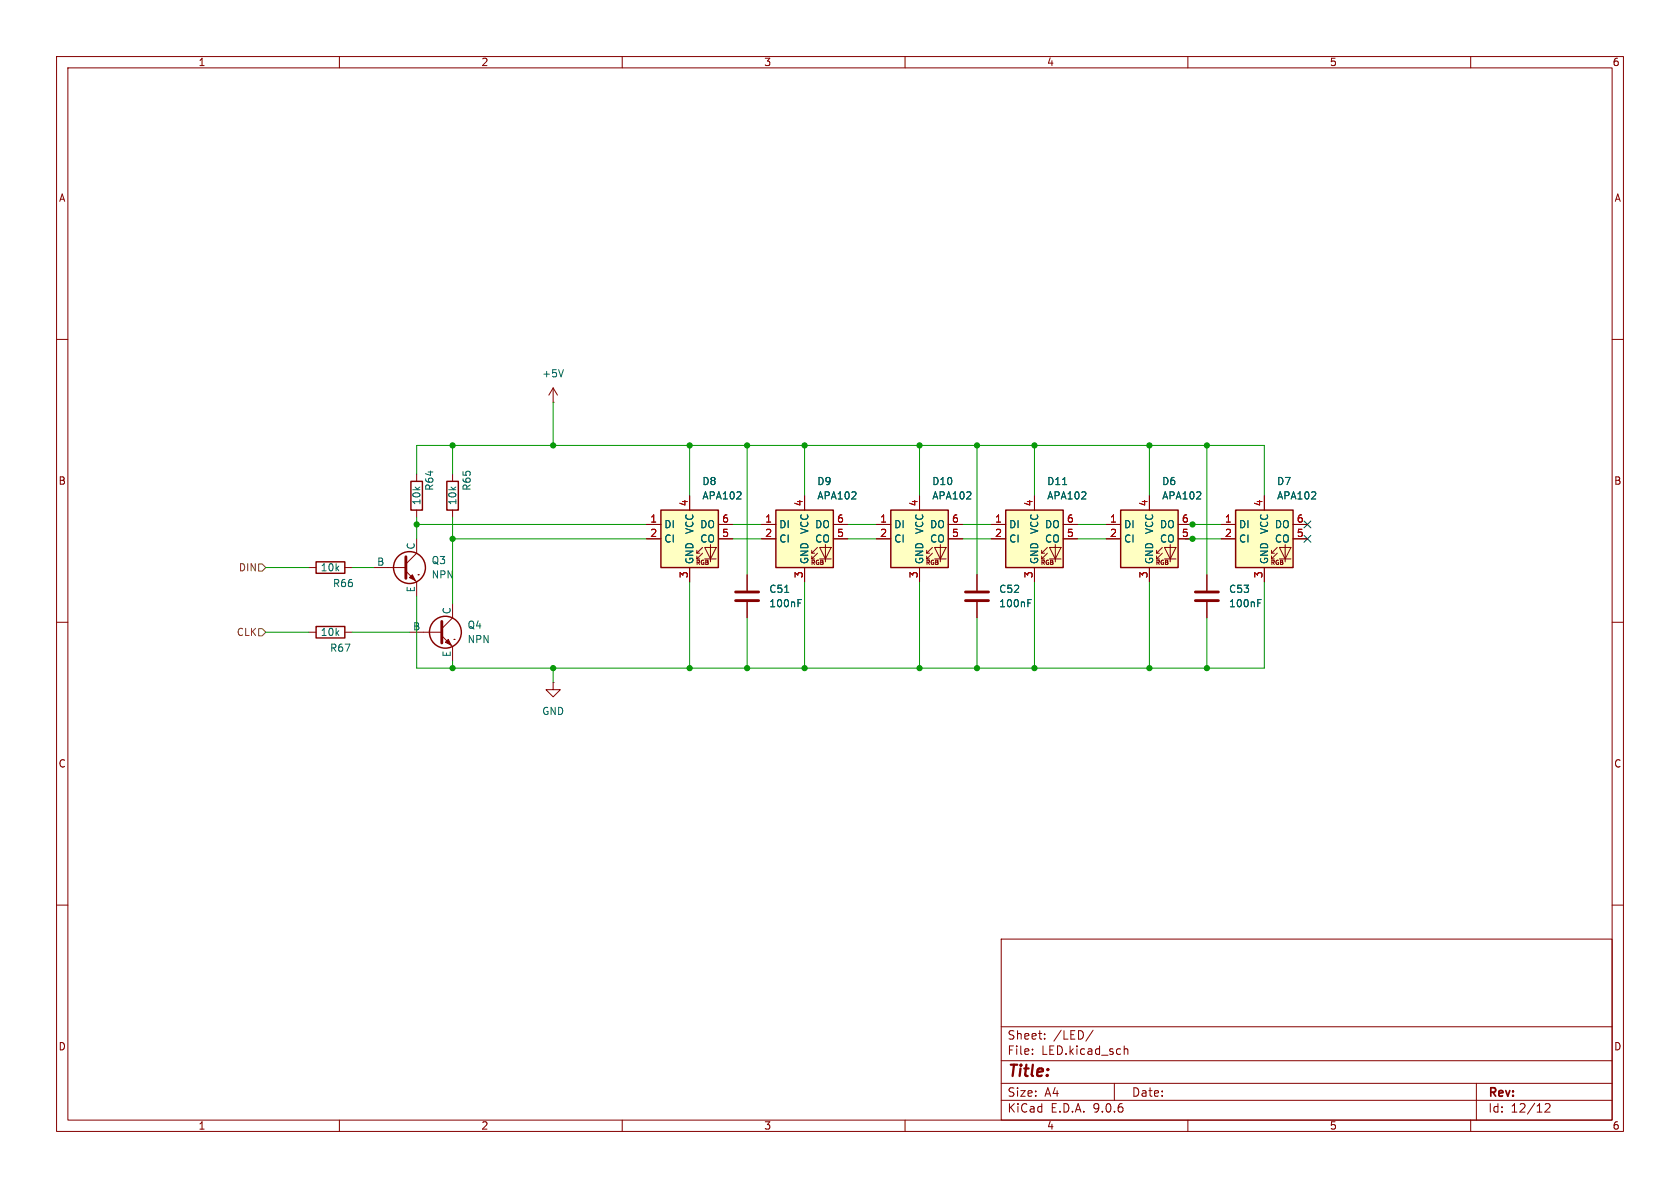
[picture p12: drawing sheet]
(kicad_sch
 (version 20250114)
 (generator "eeschema")
 (generator_version "9.0")
 (paper "A4")
 (lib_symbols
  (symbol "Device:C"
   (pin_numbers (hide yes))
   (pin_names
    (offset 0.254)) (exclude_from_sim no) (in_bom yes) (on_board yes)
   (property "Reference" "C" (at 0.635 2.54 0) (effects (font (size 1.27 1.27)) (justify left)))
   (property "Value" "C" (at 0.635 -2.54 0) (effects (font (size 1.27 1.27)) (justify left)))
   (property "Footprint" "" (at 0.9652 -3.81 0) (effects (font (size 1.27 1.27)) (hide yes)))
   (property "Datasheet" "~" (at 0 0 0) (effects (font (size 1.27 1.27)) (hide yes)))
   (property "Description" "Unpolarized capacitor" (at 0 0 0) (effects (font (size 1.27 1.27)) (hide yes)))
   (symbol "C_0_1"
    (polyline (pts (xy -2.032 0.762) (xy 2.032 0.762)) (stroke (width 0.508) (type default)) (fill (type none)))
    (polyline (pts (xy -2.032 -0.762) (xy 2.032 -0.762)) (stroke (width 0.508) (type default)) (fill (type none))))
   (symbol "C_1_1"
    (pin passive line (at 0 3.81 270) (length 2.794) (name "~" (effects (font (size 1.27 1.27)))) (number "1" (effects (font (size 1.27 1.27)))))
    (pin passive line (at 0 -3.81 90) (length 2.794) (name "~" (effects (font (size 1.27 1.27)))) (number "2" (effects (font (size 1.27 1.27))))))
   (embedded_fonts no))
  (symbol "Device:R"
   (pin_numbers (hide yes))
   (pin_names
    (offset 0)) (exclude_from_sim no) (in_bom yes) (on_board yes)
   (property "Reference" "R" (at 2.032 0 90) (effects (font (size 1.27 1.27))))
   (property "Value" "R" (at 0 0 90) (effects (font (size 1.27 1.27))))
   (property "Footprint" "" (at -1.778 0 90) (effects (font (size 1.27 1.27)) (hide yes)))
   (property "Datasheet" "~" (at 0 0 0) (effects (font (size 1.27 1.27)) (hide yes)))
   (property "Description" "Resistor" (at 0 0 0) (effects (font (size 1.27 1.27)) (hide yes)))
   (symbol "R_0_1"
    (rectangle (start -1.016 -2.54) (end 1.016 2.54) (stroke (width 0.254) (type default)) (fill (type none))))
   (symbol "R_1_1"
    (pin passive line (at 0 3.81 270) (length 1.27) (name "~" (effects (font (size 1.27 1.27)))) (number "1" (effects (font (size 1.27 1.27)))))
    (pin passive line (at 0 -3.81 90) (length 1.27) (name "~" (effects (font (size 1.27 1.27)))) (number "2" (effects (font (size 1.27 1.27))))))
   (embedded_fonts no))
  (symbol "LED:APA102" (exclude_from_sim no) (in_bom yes) (on_board yes)
   (property "Reference" "D" (at 5.08 5.715 0) (effects (font (size 1.27 1.27)) (justify right bottom)))
   (property "Value" "APA102" (at 1.27 -5.715 0) (effects (font (size 1.27 1.27)) (justify left top)))
   (property "Footprint" "LED_SMD:LED_RGB_5050-6" (at 1.27 -7.62 0) (effects (font (size 1.27 1.27)) (justify left top) (hide yes)))
   (property "Datasheet" "http://www.led-color.com/upload/201506/APA102%20LED.pdf" (at 2.54 -9.525 0) (effects (font (size 1.27 1.27)) (justify left top) (hide yes)))
   (property "Description" "RGB LED with integrated controller" (at 0 0 0) (effects (font (size 1.27 1.27)) (hide yes)))
   (symbol "APA102_0_0"
    (text "RGB" (at 2.286 -4.191 0) (effects (font (size 0.762 0.762)))))
   (symbol "APA102_0_1"
    (polyline (pts (xy 1.27 -2.54) (xy 1.778 -2.54)) (stroke (width 0) (type default)) (fill (type none)))
    (polyline (pts (xy 1.27 -3.556) (xy 1.778 -3.556)) (stroke (width 0) (type default)) (fill (type none)))
    (polyline (pts (xy 2.286 -1.524) (xy 1.27 -2.54) (xy 1.27 -2.032)) (stroke (width 0) (type default)) (fill (type none)))
    (polyline (pts (xy 2.286 -2.54) (xy 1.27 -3.556) (xy 1.27 -3.048)) (stroke (width 0) (type default)) (fill (type none)))
    (polyline (pts (xy 3.683 -1.016) (xy 3.683 -3.556) (xy 3.683 -4.064)) (stroke (width 0) (type default)) (fill (type none)))
    (polyline (pts (xy 4.699 -1.524) (xy 2.667 -1.524) (xy 3.683 -3.556) (xy 4.699 -1.524)) (stroke (width 0) (type default)) (fill (type none)))
    (polyline (pts (xy 4.699 -3.556) (xy 2.667 -3.556)) (stroke (width 0) (type default)) (fill (type none)))
    (rectangle (start 5.08 5.08) (end -5.08 -5.08) (stroke (width 0.254) (type default)) (fill (type background))))
   (symbol "APA102_1_1"
    (pin input line (at -7.62 2.54 0) (length 2.54) (name "DI" (effects (font (size 1.27 1.27)))) (number "1" (effects (font (size 1.27 1.27)))))
    (pin input line (at -7.62 0 0) (length 2.54) (name "CI" (effects (font (size 1.27 1.27)))) (number "2" (effects (font (size 1.27 1.27)))))
    (pin power_in line (at 0 7.62 270) (length 2.54) (name "VCC" (effects (font (size 1.27 1.27)))) (number "4" (effects (font (size 1.27 1.27)))))
    (pin power_in line (at 0 -7.62 90) (length 2.54) (name "GND" (effects (font (size 1.27 1.27)))) (number "3" (effects (font (size 1.27 1.27)))))
    (pin output line (at 7.62 2.54 180) (length 2.54) (name "DO" (effects (font (size 1.27 1.27)))) (number "6" (effects (font (size 1.27 1.27)))))
    (pin output line (at 7.62 0 180) (length 2.54) (name "CO" (effects (font (size 1.27 1.27)))) (number "5" (effects (font (size 1.27 1.27))))))
   (embedded_fonts no))
  (symbol "Simulation_SPICE:NPN"
   (pin_numbers (hide yes))
   (pin_names
    (offset 0)) (exclude_from_sim no) (in_bom yes) (on_board yes)
   (property "Reference" "Q" (at -2.54 7.62 0) (effects (font (size 1.27 1.27))))
   (property "Value" "NPN" (at -2.54 5.08 0) (effects (font (size 1.27 1.27))))
   (property "Footprint" "" (at 63.5 0 0) (effects (font (size 1.27 1.27)) (hide yes)))
   (property "Datasheet" "https://ngspice.sourceforge.io/docs/ngspice-html-manual/manual.xhtml#cha_BJTs" (at 63.5 0 0) (effects (font (size 1.27 1.27)) (hide yes)))
   (property "Description" "Bipolar transistor symbol for simulation only, substrate tied to the emitter" (at 0 0 0) (effects (font (size 1.27 1.27)) (hide yes)))
   (property "Sim.Device" "NPN" (at 0 0 0) (effects (font (size 1.27 1.27)) (hide yes)))
   (property "Sim.Type" "GUMMELPOON" (at 0 0 0) (effects (font (size 1.27 1.27)) (hide yes)))
   (property "Sim.Pins" "1=C 2=B 3=E" (at 0 0 0) (effects (font (size 1.27 1.27)) (hide yes)))
   (symbol "NPN_0_1"
    (polyline (pts (xy -2.54 0) (xy 0.635 0)) (stroke (width 0.1524) (type default)) (fill (type none)))
    (polyline (pts (xy 0.635 1.905) (xy 0.635 -1.905) (xy 0.635 -1.905)) (stroke (width 0.508) (type default)) (fill (type none)))
    (polyline (pts (xy 0.635 0.635) (xy 2.54 2.54)) (stroke (width 0) (type default)) (fill (type none)))
    (polyline (pts (xy 0.635 -0.635) (xy 2.54 -2.54) (xy 2.54 -2.54)) (stroke (width 0) (type default)) (fill (type none)))
    (circle (center 1.27 0) (radius 2.8194) (stroke (width 0.254) (type default)) (fill (type none)))
    (polyline (pts (xy 1.27 -1.778) (xy 1.778 -1.27) (xy 2.286 -2.286) (xy 1.27 -1.778) (xy 1.27 -1.778)) (stroke (width 0) (type default)) (fill (type outline)))
    (polyline (pts (xy 2.794 -1.27) (xy 2.794 -1.27)) (stroke (width 0.1524) (type default)) (fill (type none)))
    (polyline (pts (xy 2.794 -1.27) (xy 2.794 -1.27)) (stroke (width 0.1524) (type default)) (fill (type none))))
   (symbol "NPN_1_1"
    (pin input line (at -5.08 0 0) (length 2.54) (name "B" (effects (font (size 1.27 1.27)))) (number "2" (effects (font (size 1.27 1.27)))))
    (pin open_collector line (at 2.54 5.08 270) (length 2.54) (name "C" (effects (font (size 1.27 1.27)))) (number "1" (effects (font (size 1.27 1.27)))))
    (pin open_emitter line (at 2.54 -5.08 90) (length 2.54) (name "E" (effects (font (size 1.27 1.27)))) (number "3" (effects (font (size 1.27 1.27))))))
   (embedded_fonts no))
  (symbol "power:+5V"
   (power)
   (pin_numbers (hide yes))
   (pin_names
    (offset 0) (hide yes)) (exclude_from_sim no) (in_bom yes) (on_board yes)
   (property "Reference" "#PWR" (at 0 -3.81 0) (effects (font (size 1.27 1.27)) (hide yes)))
   (property "Value" "+5V" (at 0 3.556 0) (effects (font (size 1.27 1.27))))
   (property "Footprint" "" (at 0 0 0) (effects (font (size 1.27 1.27)) (hide yes)))
   (property "Datasheet" "" (at 0 0 0) (effects (font (size 1.27 1.27)) (hide yes)))
   (property "Description" "Power symbol creates a global label with name \"+5V\"" (at 0 0 0) (effects (font (size 1.27 1.27)) (hide yes)))
   (symbol "+5V_0_1"
    (polyline (pts (xy -0.762 1.27) (xy 0 2.54)) (stroke (width 0) (type default)) (fill (type none)))
    (polyline (pts (xy 0 2.54) (xy 0.762 1.27)) (stroke (width 0) (type default)) (fill (type none)))
    (polyline (pts (xy 0 0) (xy 0 2.54)) (stroke (width 0) (type default)) (fill (type none))))
   (symbol "+5V_1_1"
    (pin power_in line (at 0 0 90) (length 0) (name "~" (effects (font (size 1.27 1.27)))) (number "1" (effects (font (size 1.27 1.27))))))
   (embedded_fonts no))
  (symbol "power:GND"
   (power)
   (pin_numbers (hide yes))
   (pin_names
    (offset 0) (hide yes)) (exclude_from_sim no) (in_bom yes) (on_board yes)
   (property "Reference" "#PWR" (at 0 -6.35 0) (effects (font (size 1.27 1.27)) (hide yes)))
   (property "Value" "GND" (at 0 -3.81 0) (effects (font (size 1.27 1.27))))
   (property "Footprint" "" (at 0 0 0) (effects (font (size 1.27 1.27)) (hide yes)))
   (property "Datasheet" "" (at 0 0 0) (effects (font (size 1.27 1.27)) (hide yes)))
   (property "Description" "Power symbol creates a global label with name \"GND\" , ground" (at 0 0 0) (effects (font (size 1.27 1.27)) (hide yes)))
   (symbol "GND_0_1"
    (polyline (pts (xy 0 0) (xy 0 -1.27) (xy 1.27 -1.27) (xy 0 -2.54) (xy -1.27 -1.27) (xy 0 -1.27)) (stroke (width 0) (type default)) (fill (type none))))
   (symbol "GND_1_1"
    (pin power_in line (at 0 0 270) (length 0) (name "~" (effects (font (size 1.27 1.27)))) (number "1" (effects (font (size 1.27 1.27))))))
   (embedded_fonts no)))
 (junction
  (at 162.56 78.74)
  (diameter 0)
  (color 0 0 0 0))
 (junction
  (at 121.92 78.74)
  (diameter 0)
  (color 0 0 0 0))
 (junction
  (at 73.66 92.71)
  (diameter 0)
  (color 0 0 0 0))
 (junction
  (at 172.72 118.11)
  (diameter 0)
  (color 0 0 0 0))
 (junction
  (at 142.24 118.11)
  (diameter 0)
  (color 0 0 0 0))
 (junction
  (at 182.88 78.74)
  (diameter 0)
  (color 0 0 0 0))
 (junction
  (at 213.36 118.11)
  (diameter 0)
  (color 0 0 0 0))
 (junction
  (at 162.56 118.11)
  (diameter 0)
  (color 0 0 0 0))
 (junction
  (at 121.92 118.11)
  (diameter 0)
  (color 0 0 0 0))
 (junction
  (at 203.2 78.74)
  (diameter 0)
  (color 0 0 0 0))
 (junction
  (at 142.24 78.74)
  (diameter 0)
  (color 0 0 0 0))
 (junction
  (at 97.79 78.74)
  (diameter 0)
  (color 0 0 0 0))
 (junction
  (at 182.88 118.11)
  (diameter 0)
  (color 0 0 0 0))
 (junction
  (at 210.82 95.25)
  (diameter 0)
  (color 0 0 0 0))
 (junction
  (at 132.08 118.11)
  (diameter 0)
  (color 0 0 0 0))
 (junction
  (at 213.36 78.74)
  (diameter 0)
  (color 0 0 0 0))
 (junction
  (at 203.2 118.11)
  (diameter 0)
  (color 0 0 0 0))
 (junction
  (at 172.72 78.74)
  (diameter 0)
  (color 0 0 0 0))
 (junction
  (at 132.08 78.74)
  (diameter 0)
  (color 0 0 0 0))
 (junction
  (at 80.01 78.74)
  (diameter 0)
  (color 0 0 0 0))
 (junction
  (at 210.82 92.71)
  (diameter 0)
  (color 0 0 0 0))
 (junction
  (at 80.01 118.11)
  (diameter 0)
  (color 0 0 0 0))
 (junction
  (at 80.01 95.25)
  (diameter 0)
  (color 0 0 0 0))
 (junction
  (at 97.79 118.11)
  (diameter 0)
  (color 0 0 0 0))
 (no_connect
  (at 231.14 92.71))
 (no_connect
  (at 231.14 95.25))
 (wire
  (pts (xy 73.66 92.71) (xy 73.66 95.25))
  (stroke (width 0) (type default)))
 (wire
  (pts (xy 73.66 78.74) (xy 80.01 78.74))
  (stroke (width 0) (type default)))
 (wire
  (pts (xy 80.01 91.44) (xy 80.01 95.25))
  (stroke (width 0) (type default)))
 (wire
  (pts (xy 80.01 78.74) (xy 80.01 83.82))
  (stroke (width 0) (type default)))
 (wire
  (pts (xy 203.2 118.11) (xy 203.2 102.87))
  (stroke (width 0) (type default)))
 (wire
  (pts (xy 190.5 92.71) (xy 195.58 92.71))
  (stroke (width 0) (type default)))
 (wire
  (pts (xy 129.54 95.25) (xy 134.62 95.25))
  (stroke (width 0) (type default)))
 (wire
  (pts (xy 182.88 78.74) (xy 203.2 78.74))
  (stroke (width 0) (type default)))
 (wire
  (pts (xy 73.66 118.11) (xy 80.01 118.11))
  (stroke (width 0) (type default)))
 (wire
  (pts (xy 213.36 78.74) (xy 223.52 78.74))
  (stroke (width 0) (type default)))
 (wire
  (pts (xy 210.82 92.71) (xy 215.9 92.71))
  (stroke (width 0) (type default)))
 (wire
  (pts (xy 121.92 78.74) (xy 132.08 78.74))
  (stroke (width 0) (type default)))
 (wire
  (pts (xy 132.08 109.22) (xy 132.08 118.11))
  (stroke (width 0) (type default)))
 (wire
  (pts (xy 172.72 78.74) (xy 172.72 101.6))
  (stroke (width 0) (type default)))
 (wire
  (pts (xy 223.52 78.74) (xy 223.52 87.63))
  (stroke (width 0) (type default)))
 (wire
  (pts (xy 132.08 118.11) (xy 142.24 118.11))
  (stroke (width 0) (type default)))
 (wire
  (pts (xy 142.24 118.11) (xy 142.24 102.87))
  (stroke (width 0) (type default)))
 (wire
  (pts (xy 162.56 118.11) (xy 162.56 102.87))
  (stroke (width 0) (type default)))
 (wire
  (pts (xy 80.01 95.25) (xy 80.01 106.68))
  (stroke (width 0) (type default)))
 (wire
  (pts (xy 132.08 78.74) (xy 142.24 78.74))
  (stroke (width 0) (type default)))
 (wire
  (pts (xy 172.72 78.74) (xy 182.88 78.74))
  (stroke (width 0) (type default)))
 (wire
  (pts (xy 129.54 92.71) (xy 134.62 92.71))
  (stroke (width 0) (type default)))
 (wire
  (pts (xy 132.08 78.74) (xy 132.08 101.6))
  (stroke (width 0) (type default)))
 (wire
  (pts (xy 80.01 118.11) (xy 80.01 116.84))
  (stroke (width 0) (type default)))
 (wire
  (pts (xy 210.82 95.25) (xy 215.9 95.25))
  (stroke (width 0) (type default)))
 (wire
  (pts (xy 46.99 111.76) (xy 54.61 111.76))
  (stroke (width 0) (type default)))
 (wire
  (pts (xy 209.55 95.25) (xy 210.82 95.25))
  (stroke (width 0) (type default)))
 (wire
  (pts (xy 62.23 100.33) (xy 66.04 100.33))
  (stroke (width 0) (type default)))
 (wire
  (pts (xy 213.36 118.11) (xy 223.52 118.11))
  (stroke (width 0) (type default)))
 (wire
  (pts (xy 213.36 109.22) (xy 213.36 118.11))
  (stroke (width 0) (type default)))
 (wire
  (pts (xy 182.88 118.11) (xy 182.88 102.87))
  (stroke (width 0) (type default)))
 (wire
  (pts (xy 203.2 78.74) (xy 203.2 87.63))
  (stroke (width 0) (type default)))
 (wire
  (pts (xy 172.72 109.22) (xy 172.72 118.11))
  (stroke (width 0) (type default)))
 (wire
  (pts (xy 203.2 118.11) (xy 213.36 118.11))
  (stroke (width 0) (type default)))
 (wire
  (pts (xy 97.79 118.11) (xy 121.92 118.11))
  (stroke (width 0) (type default)))
 (wire
  (pts (xy 46.99 100.33) (xy 54.61 100.33))
  (stroke (width 0) (type default)))
 (wire
  (pts (xy 80.01 78.74) (xy 97.79 78.74))
  (stroke (width 0) (type default)))
 (wire
  (pts (xy 97.79 78.74) (xy 97.79 71.12))
  (stroke (width 0) (type default)))
 (wire
  (pts (xy 162.56 78.74) (xy 162.56 87.63))
  (stroke (width 0) (type default)))
 (wire
  (pts (xy 121.92 78.74) (xy 97.79 78.74))
  (stroke (width 0) (type default)))
 (wire
  (pts (xy 172.72 118.11) (xy 182.88 118.11))
  (stroke (width 0) (type default)))
 (wire
  (pts (xy 209.55 92.71) (xy 210.82 92.71))
  (stroke (width 0) (type default)))
 (wire
  (pts (xy 142.24 118.11) (xy 162.56 118.11))
  (stroke (width 0) (type default)))
 (wire
  (pts (xy 121.92 118.11) (xy 121.92 102.87))
  (stroke (width 0) (type default)))
 (wire
  (pts (xy 73.66 92.71) (xy 114.3 92.71))
  (stroke (width 0) (type default)))
 (wire
  (pts (xy 121.92 118.11) (xy 132.08 118.11))
  (stroke (width 0) (type default)))
 (wire
  (pts (xy 203.2 78.74) (xy 213.36 78.74))
  (stroke (width 0) (type default)))
 (wire
  (pts (xy 97.79 120.65) (xy 97.79 118.11))
  (stroke (width 0) (type default)))
 (wire
  (pts (xy 149.86 92.71) (xy 154.94 92.71))
  (stroke (width 0) (type default)))
 (wire
  (pts (xy 73.66 83.82) (xy 73.66 78.74))
  (stroke (width 0) (type default)))
 (wire
  (pts (xy 190.5 95.25) (xy 195.58 95.25))
  (stroke (width 0) (type default)))
 (wire
  (pts (xy 73.66 91.44) (xy 73.66 92.71))
  (stroke (width 0) (type default)))
 (wire
  (pts (xy 182.88 78.74) (xy 182.88 87.63))
  (stroke (width 0) (type default)))
 (wire
  (pts (xy 73.66 105.41) (xy 73.66 118.11))
  (stroke (width 0) (type default)))
 (wire
  (pts (xy 149.86 95.25) (xy 154.94 95.25))
  (stroke (width 0) (type default)))
 (wire
  (pts (xy 162.56 78.74) (xy 172.72 78.74))
  (stroke (width 0) (type default)))
 (wire
  (pts (xy 97.79 118.11) (xy 80.01 118.11))
  (stroke (width 0) (type default)))
 (wire
  (pts (xy 80.01 95.25) (xy 114.3 95.25))
  (stroke (width 0) (type default)))
 (wire
  (pts (xy 170.18 95.25) (xy 175.26 95.25))
  (stroke (width 0) (type default)))
 (wire
  (pts (xy 121.92 87.63) (xy 121.92 78.74))
  (stroke (width 0) (type default)))
 (wire
  (pts (xy 62.23 111.76) (xy 72.39 111.76))
  (stroke (width 0) (type default)))
 (wire
  (pts (xy 142.24 78.74) (xy 162.56 78.74))
  (stroke (width 0) (type default)))
 (wire
  (pts (xy 223.52 118.11) (xy 223.52 102.87))
  (stroke (width 0) (type default)))
 (wire
  (pts (xy 182.88 118.11) (xy 203.2 118.11))
  (stroke (width 0) (type default)))
 (wire
  (pts (xy 162.56 118.11) (xy 172.72 118.11))
  (stroke (width 0) (type default)))
 (wire
  (pts (xy 170.18 92.71) (xy 175.26 92.71))
  (stroke (width 0) (type default)))
 (wire
  (pts (xy 213.36 78.74) (xy 213.36 101.6))
  (stroke (width 0) (type default)))
 (wire
  (pts (xy 142.24 78.74) (xy 142.24 87.63))
  (stroke (width 0) (type default)))
 (hierarchical_label "DIN"
  (shape input)
  (at 46.99 100.33 180)
  (effects (font (size 1.27 1.27)) (justify right)))
 (hierarchical_label "CLK"
  (shape input)
  (at 46.99 111.76 180)
  (effects (font (size 1.27 1.27)) (justify right)))
 (symbol
  (lib_id "power:GND")
  (at 97.79 120.65 0)
  (unit 1)
  (exclude_from_sim no)
  (in_bom yes)
  (on_board yes)
  (dnp no)
  (fields_autoplaced yes)
  (property "Reference" "#PWR042" (at 97.79 127 0) (effects (font (size 1.27 1.27)) (hide yes)))
  (property "Value" "GND" (at 97.79 125.73 0) (effects (font (size 1.27 1.27))))
  (property "Footprint" "" (at 97.79 120.65 0) (effects (font (size 1.27 1.27)) (hide yes)))
  (property "Datasheet" "" (at 97.79 120.65 0) (effects (font (size 1.27 1.27)) (hide yes)))
  (property "Description" "Power symbol creates a global label with name \"GND\" , ground" (at 97.79 120.65 0) (effects (font (size 1.27 1.27)) (hide yes)))
  (pin "1"))
 (symbol
  (lib_id "Device:R")
  (at 80.01 87.63 0)
  (unit 1)
  (exclude_from_sim no)
  (in_bom yes)
  (on_board yes)
  (dnp no)
  (property "Reference" "R65" (at 82.55 86.868 90) (effects (font (size 1.27 1.27)) (justify left)))
  (property "Value" "10k" (at 80.01 89.408 90) (effects (font (size 1.27 1.27)) (justify left)))
  (property "Footprint" "Resistor_SMD:R_0603_1608Metric_Pad0.98x0.95mm_HandSolder" (at 78.232 87.63 90) (effects (font (size 1.27 1.27)) (hide yes)))
  (property "Datasheet" "~" (at 80.01 87.63 0) (effects (font (size 1.27 1.27)) (hide yes)))
  (property "Description" "Resistor" (at 80.01 87.63 0) (effects (font (size 1.27 1.27)) (hide yes)))
  (pin "1")
  (pin "2"))
 (symbol
  (lib_id "Simulation_SPICE:NPN")
  (at 77.47 111.76 0)
  (unit 1)
  (exclude_from_sim no)
  (in_bom yes)
  (on_board yes)
  (dnp no)
  (fields_autoplaced yes)
  (property "Reference" "Q4" (at 82.55 110.4899 0) (effects (font (size 1.27 1.27)) (justify left)))
  (property "Value" "NPN" (at 82.55 113.0299 0) (effects (font (size 1.27 1.27)) (justify left)))
  (property "Footprint" "Package_TO_SOT_SMD:SOT-23_Handsoldering" (at 140.97 111.76 0) (effects (font (size 1.27 1.27)) (hide yes)))
  (property "Datasheet" "https://ngspice.sourceforge.io/docs/ngspice-html-manual/manual.xhtml#cha_BJTs" (at 140.97 111.76 0) (effects (font (size 1.27 1.27)) (hide yes)))
  (property "Description" "Bipolar transistor symbol for simulation only, substrate tied to the emitter" (at 77.47 111.76 0) (effects (font (size 1.27 1.27)) (hide yes)))
  (property "Sim.Device" "NPN" (at 77.47 111.76 0) (effects (font (size 1.27 1.27)) (hide yes)))
  (property "Sim.Type" "GUMMELPOON" (at 77.47 111.76 0) (effects (font (size 1.27 1.27)) (hide yes)))
  (property "Sim.Pins" "1=C 2=B 3=E" (at 77.47 111.76 0) (effects (font (size 1.27 1.27)) (hide yes)))
  (pin "3")
  (pin "1")
  (pin "2"))
 (symbol
  (lib_id "LED:APA102")
  (at 182.88 95.25 0)
  (unit 1)
  (exclude_from_sim no)
  (in_bom yes)
  (on_board yes)
  (dnp no)
  (fields_autoplaced yes)
  (property "Reference" "D11" (at 185.0233 85.09 0) (effects (font (size 1.27 1.27)) (justify left)))
  (property "Value" "APA102" (at 185.0233 87.63 0) (effects (font (size 1.27 1.27)) (justify left)))
  (property "Footprint" "LED_SMD:LED_RGB_5050-6" (at 184.15 102.87 0) (effects (font (size 1.27 1.27)) (justify left top) (hide yes)))
  (property "Datasheet" "http://www.led-color.com/upload/201506/APA102%20LED.pdf" (at 185.42 104.775 0) (effects (font (size 1.27 1.27)) (justify left top) (hide yes)))
  (property "Description" "RGB LED with integrated controller" (at 182.88 95.25 0) (effects (font (size 1.27 1.27)) (hide yes)))
  (pin "6")
  (pin "5")
  (pin "1")
  (pin "3")
  (pin "4")
  (pin "2"))
 (symbol
  (lib_id "Device:C")
  (at 132.08 105.41 0)
  (unit 1)
  (exclude_from_sim no)
  (in_bom yes)
  (on_board yes)
  (dnp no)
  (fields_autoplaced yes)
  (property "Reference" "C51" (at 135.89 104.1399 0) (effects (font (size 1.27 1.27)) (justify left)))
  (property "Value" "100nF" (at 135.89 106.6799 0) (effects (font (size 1.27 1.27)) (justify left)))
  (property "Footprint" "Capacitor_SMD:C_0603_1608Metric_Pad1.08x0.95mm_HandSolder" (at 133.0452 109.22 0) (effects (font (size 1.27 1.27)) (hide yes)))
  (property "Datasheet" "~" (at 132.08 105.41 0) (effects (font (size 1.27 1.27)) (hide yes)))
  (property "Description" "Unpolarized capacitor" (at 132.08 105.41 0) (effects (font (size 1.27 1.27)) (hide yes)))
  (pin "2")
  (pin "1"))
 (symbol
  (lib_id "Device:R")
  (at 73.66 87.63 0)
  (unit 1)
  (exclude_from_sim no)
  (in_bom yes)
  (on_board yes)
  (dnp no)
  (property "Reference" "R64" (at 75.946 86.868 90) (effects (font (size 1.27 1.27)) (justify left)))
  (property "Value" "10k" (at 73.66 89.408 90) (effects (font (size 1.27 1.27)) (justify left)))
  (property "Footprint" "Resistor_SMD:R_0603_1608Metric_Pad0.98x0.95mm_HandSolder" (at 71.882 87.63 90) (effects (font (size 1.27 1.27)) (hide yes)))
  (property "Datasheet" "~" (at 73.66 87.63 0) (effects (font (size 1.27 1.27)) (hide yes)))
  (property "Description" "Resistor" (at 73.66 87.63 0) (effects (font (size 1.27 1.27)) (hide yes)))
  (pin "1")
  (pin "2"))
 (symbol
  (lib_id "Device:R")
  (at 58.42 100.33 90)
  (unit 1)
  (exclude_from_sim no)
  (in_bom yes)
  (on_board yes)
  (dnp no)
  (property "Reference" "R66" (at 60.706 103.124 90) (effects (font (size 1.27 1.27))))
  (property "Value" "10k" (at 58.42 100.33 90) (effects (font (size 1.27 1.27))))
  (property "Footprint" "Resistor_SMD:R_0603_1608Metric_Pad0.98x0.95mm_HandSolder" (at 58.42 102.108 90) (effects (font (size 1.27 1.27)) (hide yes)))
  (property "Datasheet" "~" (at 58.42 100.33 0) (effects (font (size 1.27 1.27)) (hide yes)))
  (property "Description" "Resistor" (at 58.42 100.33 0) (effects (font (size 1.27 1.27)) (hide yes)))
  (pin "1")
  (pin "2"))
 (symbol
  (lib_id "Device:R")
  (at 58.42 111.76 90)
  (unit 1)
  (exclude_from_sim no)
  (in_bom yes)
  (on_board yes)
  (dnp no)
  (property "Reference" "R67" (at 60.198 114.554 90) (effects (font (size 1.27 1.27))))
  (property "Value" "10k" (at 58.42 111.76 90) (effects (font (size 1.27 1.27))))
  (property "Footprint" "Resistor_SMD:R_0603_1608Metric_Pad0.98x0.95mm_HandSolder" (at 58.42 113.538 90) (effects (font (size 1.27 1.27)) (hide yes)))
  (property "Datasheet" "~" (at 58.42 111.76 0) (effects (font (size 1.27 1.27)) (hide yes)))
  (property "Description" "Resistor" (at 58.42 111.76 0) (effects (font (size 1.27 1.27)) (hide yes)))
  (pin "1")
  (pin "2"))
 (symbol
  (lib_id "Device:C")
  (at 213.36 105.41 0)
  (unit 1)
  (exclude_from_sim no)
  (in_bom yes)
  (on_board yes)
  (dnp no)
  (property "Reference" "C53" (at 217.17 104.1399 0) (effects (font (size 1.27 1.27)) (justify left)))
  (property "Value" "100nF" (at 217.17 106.6799 0) (effects (font (size 1.27 1.27)) (justify left)))
  (property "Footprint" "Capacitor_SMD:C_0603_1608Metric_Pad1.08x0.95mm_HandSolder" (at 214.3252 109.22 0) (effects (font (size 1.27 1.27)) (hide yes)))
  (property "Datasheet" "~" (at 213.36 105.41 0) (effects (font (size 1.27 1.27)) (hide yes)))
  (property "Description" "Unpolarized capacitor" (at 213.36 105.41 0) (effects (font (size 1.27 1.27)) (hide yes)))
  (pin "2")
  (pin "1"))
 (symbol
  (lib_id "LED:APA102")
  (at 162.56 95.25 0)
  (unit 1)
  (exclude_from_sim no)
  (in_bom yes)
  (on_board yes)
  (dnp no)
  (fields_autoplaced yes)
  (property "Reference" "D10" (at 164.7033 85.09 0) (effects (font (size 1.27 1.27)) (justify left)))
  (property "Value" "APA102" (at 164.7033 87.63 0) (effects (font (size 1.27 1.27)) (justify left)))
  (property "Footprint" "LED_SMD:LED_RGB_5050-6" (at 163.83 102.87 0) (effects (font (size 1.27 1.27)) (justify left top) (hide yes)))
  (property "Datasheet" "http://www.led-color.com/upload/201506/APA102%20LED.pdf" (at 165.1 104.775 0) (effects (font (size 1.27 1.27)) (justify left top) (hide yes)))
  (property "Description" "RGB LED with integrated controller" (at 162.56 95.25 0) (effects (font (size 1.27 1.27)) (hide yes)))
  (pin "6")
  (pin "5")
  (pin "1")
  (pin "3")
  (pin "4")
  (pin "2"))
 (symbol
  (lib_id "LED:APA102")
  (at 142.24 95.25 0)
  (unit 1)
  (exclude_from_sim no)
  (in_bom yes)
  (on_board yes)
  (dnp no)
  (fields_autoplaced yes)
  (property "Reference" "D9" (at 144.3833 85.09 0) (effects (font (size 1.27 1.27)) (justify left)))
  (property "Value" "APA102" (at 144.3833 87.63 0) (effects (font (size 1.27 1.27)) (justify left)))
  (property "Footprint" "LED_SMD:LED_RGB_5050-6" (at 143.51 102.87 0) (effects (font (size 1.27 1.27)) (justify left top) (hide yes)))
  (property "Datasheet" "http://www.led-color.com/upload/201506/APA102%20LED.pdf" (at 144.78 104.775 0) (effects (font (size 1.27 1.27)) (justify left top) (hide yes)))
  (property "Description" "RGB LED with integrated controller" (at 142.24 95.25 0) (effects (font (size 1.27 1.27)) (hide yes)))
  (pin "6")
  (pin "5")
  (pin "1")
  (pin "3")
  (pin "4")
  (pin "2"))
 (symbol
  (lib_id "power:+5V")
  (at 97.79 71.12 0)
  (unit 1)
  (exclude_from_sim no)
  (in_bom yes)
  (on_board yes)
  (dnp no)
  (fields_autoplaced yes)
  (property "Reference" "#PWR041" (at 97.79 74.93 0) (effects (font (size 1.27 1.27)) (hide yes)))
  (property "Value" "+5V" (at 97.79 66.04 0) (effects (font (size 1.27 1.27))))
  (property "Footprint" "" (at 97.79 71.12 0) (effects (font (size 1.27 1.27)) (hide yes)))
  (property "Datasheet" "" (at 97.79 71.12 0) (effects (font (size 1.27 1.27)) (hide yes)))
  (property "Description" "Power symbol creates a global label with name \"+5V\"" (at 97.79 71.12 0) (effects (font (size 1.27 1.27)) (hide yes)))
  (pin "1"))
 (symbol
  (lib_id "Device:C")
  (at 172.72 105.41 0)
  (unit 1)
  (exclude_from_sim no)
  (in_bom yes)
  (on_board yes)
  (dnp no)
  (fields_autoplaced yes)
  (property "Reference" "C52" (at 176.53 104.1399 0) (effects (font (size 1.27 1.27)) (justify left)))
  (property "Value" "100nF" (at 176.53 106.6799 0) (effects (font (size 1.27 1.27)) (justify left)))
  (property "Footprint" "Capacitor_SMD:C_0603_1608Metric_Pad1.08x0.95mm_HandSolder" (at 173.6852 109.22 0) (effects (font (size 1.27 1.27)) (hide yes)))
  (property "Datasheet" "~" (at 172.72 105.41 0) (effects (font (size 1.27 1.27)) (hide yes)))
  (property "Description" "Unpolarized capacitor" (at 172.72 105.41 0) (effects (font (size 1.27 1.27)) (hide yes)))
  (pin "2")
  (pin "1"))
 (symbol
  (lib_id "LED:APA102")
  (at 223.52 95.25 0)
  (unit 1)
  (exclude_from_sim no)
  (in_bom yes)
  (on_board yes)
  (dnp no)
  (fields_autoplaced yes)
  (property "Reference" "D7" (at 225.6633 85.09 0) (effects (font (size 1.27 1.27)) (justify left)))
  (property "Value" "APA102" (at 225.6633 87.63 0) (effects (font (size 1.27 1.27)) (justify left)))
  (property "Footprint" "LED_SMD:LED_RGB_5050-6" (at 224.79 102.87 0) (effects (font (size 1.27 1.27)) (justify left top) (hide yes)))
  (property "Datasheet" "http://www.led-color.com/upload/201506/APA102%20LED.pdf" (at 226.06 104.775 0) (effects (font (size 1.27 1.27)) (justify left top) (hide yes)))
  (property "Description" "RGB LED with integrated controller" (at 223.52 95.25 0) (effects (font (size 1.27 1.27)) (hide yes)))
  (pin "6")
  (pin "5")
  (pin "1")
  (pin "3")
  (pin "4")
  (pin "2"))
 (symbol
  (lib_id "Simulation_SPICE:NPN")
  (at 71.12 100.33 0)
  (unit 1)
  (exclude_from_sim no)
  (in_bom yes)
  (on_board yes)
  (dnp no)
  (fields_autoplaced yes)
  (property "Reference" "Q3" (at 76.2 99.0599 0) (effects (font (size 1.27 1.27)) (justify left)))
  (property "Value" "NPN" (at 76.2 101.5999 0) (effects (font (size 1.27 1.27)) (justify left)))
  (property "Footprint" "Package_TO_SOT_SMD:SOT-23_Handsoldering" (at 134.62 100.33 0) (effects (font (size 1.27 1.27)) (hide yes)))
  (property "Datasheet" "https://ngspice.sourceforge.io/docs/ngspice-html-manual/manual.xhtml#cha_BJTs" (at 134.62 100.33 0) (effects (font (size 1.27 1.27)) (hide yes)))
  (property "Description" "Bipolar transistor symbol for simulation only, substrate tied to the emitter" (at 71.12 100.33 0) (effects (font (size 1.27 1.27)) (hide yes)))
  (property "Sim.Device" "NPN" (at 71.12 100.33 0) (effects (font (size 1.27 1.27)) (hide yes)))
  (property "Sim.Type" "GUMMELPOON" (at 71.12 100.33 0) (effects (font (size 1.27 1.27)) (hide yes)))
  (property "Sim.Pins" "1=C 2=B 3=E" (at 71.12 100.33 0) (effects (font (size 1.27 1.27)) (hide yes)))
  (pin "3")
  (pin "1")
  (pin "2"))
 (symbol
  (lib_id "LED:APA102")
  (at 203.2 95.25 0)
  (unit 1)
  (exclude_from_sim no)
  (in_bom yes)
  (on_board yes)
  (dnp no)
  (fields_autoplaced yes)
  (property "Reference" "D6" (at 205.3433 85.09 0) (effects (font (size 1.27 1.27)) (justify left)))
  (property "Value" "APA102" (at 205.3433 87.63 0) (effects (font (size 1.27 1.27)) (justify left)))
  (property "Footprint" "LED_SMD:LED_RGB_5050-6" (at 204.47 102.87 0) (effects (font (size 1.27 1.27)) (justify left top) (hide yes)))
  (property "Datasheet" "http://www.led-color.com/upload/201506/APA102%20LED.pdf" (at 205.74 104.775 0) (effects (font (size 1.27 1.27)) (justify left top) (hide yes)))
  (property "Description" "RGB LED with integrated controller" (at 203.2 95.25 0) (effects (font (size 1.27 1.27)) (hide yes)))
  (pin "6")
  (pin "5")
  (pin "1")
  (pin "3")
  (pin "4")
  (pin "2"))
 (symbol
  (lib_id "LED:APA102")
  (at 121.92 95.25 0)
  (unit 1)
  (exclude_from_sim no)
  (in_bom yes)
  (on_board yes)
  (dnp no)
  (fields_autoplaced yes)
  (property "Reference" "D8" (at 124.0633 85.09 0) (effects (font (size 1.27 1.27)) (justify left)))
  (property "Value" "APA102" (at 124.0633 87.63 0) (effects (font (size 1.27 1.27)) (justify left)))
  (property "Footprint" "LED_SMD:LED_RGB_5050-6" (at 123.19 102.87 0) (effects (font (size 1.27 1.27)) (justify left top) (hide yes)))
  (property "Datasheet" "http://www.led-color.com/upload/201506/APA102%20LED.pdf" (at 124.46 104.775 0) (effects (font (size 1.27 1.27)) (justify left top) (hide yes)))
  (property "Description" "RGB LED with integrated controller" (at 121.92 95.25 0) (effects (font (size 1.27 1.27)) (hide yes)))
  (pin "6")
  (pin "5")
  (pin "1")
  (pin "3")
  (pin "4")
  (pin "2")))
